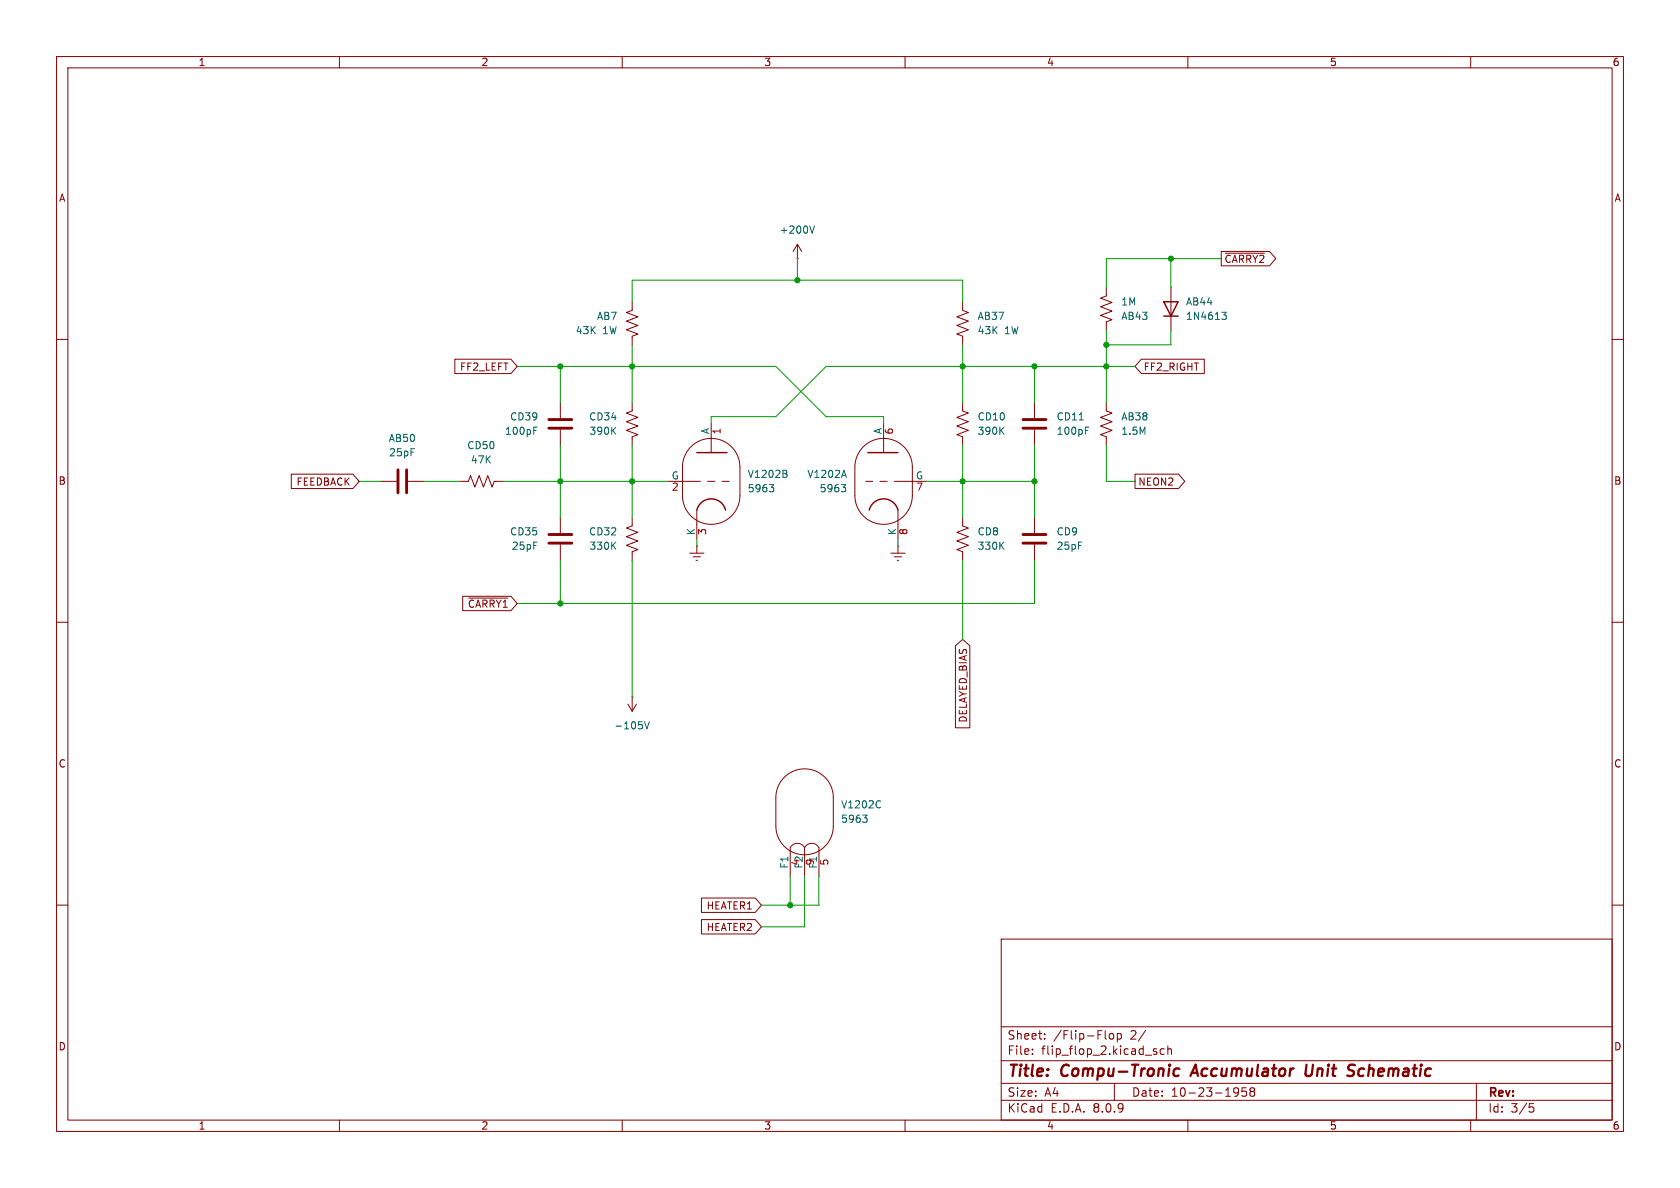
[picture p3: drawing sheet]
(kicad_sch
 (version 20231120)
 (generator "eeschema")
 (generator_version "8.0")
 (paper "A4")
 (title_block
  (title "Compu-Tronic Accumulator Unit Schematic")
  (date "10-23-1958"))
 (lib_symbols
  (symbol "Device:C"
   (pin_numbers hide)
   (pin_names
    (offset 0.254)) (exclude_from_sim no) (in_bom yes) (on_board yes)
   (property "Reference" "C" (at 0.635 2.54 0) (effects (font (size 1.27 1.27)) (justify left)))
   (property "Value" "C" (at 0.635 -2.54 0) (effects (font (size 1.27 1.27)) (justify left)))
   (property "Footprint" "" (at 0.9652 -3.81 0) (effects (font (size 1.27 1.27)) (hide yes)))
   (property "Datasheet" "~" (at 0 0 0) (effects (font (size 1.27 1.27)) (hide yes)))
   (property "Description" "Unpolarized capacitor" (at 0 0 0) (effects (font (size 1.27 1.27)) (hide yes)))
   (symbol "C_0_1"
    (polyline (pts (xy -2.032 -0.762) (xy 2.032 -0.762)) (stroke (width 0.508) (type default)) (fill (type none)))
    (polyline (pts (xy -2.032 0.762) (xy 2.032 0.762)) (stroke (width 0.508) (type default)) (fill (type none))))
   (symbol "C_1_1"
    (pin passive line (at 0 3.81 270) (length 2.794) (name "~" (effects (font (size 1.27 1.27)))) (number "1" (effects (font (size 1.27 1.27)))))
    (pin passive line (at 0 -3.81 90) (length 2.794) (name "~" (effects (font (size 1.27 1.27)))) (number "2" (effects (font (size 1.27 1.27)))))))
  (symbol "Device:D"
   (pin_numbers hide)
   (pin_names
    (offset 1.016) hide) (exclude_from_sim no) (in_bom yes) (on_board yes)
   (property "Reference" "D" (at 0 2.54 0) (effects (font (size 1.27 1.27))))
   (property "Value" "D" (at 0 -2.54 0) (effects (font (size 1.27 1.27))))
   (property "Footprint" "" (at 0 0 0) (effects (font (size 1.27 1.27)) (hide yes)))
   (property "Datasheet" "~" (at 0 0 0) (effects (font (size 1.27 1.27)) (hide yes)))
   (property "Description" "Diode" (at 0 0 0) (effects (font (size 1.27 1.27)) (hide yes)))
   (property "Sim.Device" "D" (at 0 0 0) (effects (font (size 1.27 1.27)) (hide yes)))
   (property "Sim.Pins" "1=K 2=A" (at 0 0 0) (effects (font (size 1.27 1.27)) (hide yes)))
   (symbol "D_0_1"
    (polyline (pts (xy -1.27 1.27) (xy -1.27 -1.27)) (stroke (width 0.254) (type default)) (fill (type none)))
    (polyline (pts (xy 1.27 0) (xy -1.27 0)) (stroke (width 0) (type default)) (fill (type none)))
    (polyline (pts (xy 1.27 1.27) (xy 1.27 -1.27) (xy -1.27 0) (xy 1.27 1.27)) (stroke (width 0.254) (type default)) (fill (type none))))
   (symbol "D_1_1"
    (pin passive line (at -3.81 0 0) (length 2.54) (name "K" (effects (font (size 1.27 1.27)))) (number "1" (effects (font (size 1.27 1.27)))))
    (pin passive line (at 3.81 0 180) (length 2.54) (name "A" (effects (font (size 1.27 1.27)))) (number "2" (effects (font (size 1.27 1.27)))))))
  (symbol "Device:R_US"
   (pin_numbers hide)
   (pin_names
    (offset 0)) (exclude_from_sim no) (in_bom yes) (on_board yes)
   (property "Reference" "R" (at 2.54 0 90) (effects (font (size 1.27 1.27))))
   (property "Value" "R_US" (at -2.54 0 90) (effects (font (size 1.27 1.27))))
   (property "Footprint" "" (at 1.016 -0.254 90) (effects (font (size 1.27 1.27)) (hide yes)))
   (property "Datasheet" "~" (at 0 0 0) (effects (font (size 1.27 1.27)) (hide yes)))
   (property "Description" "Resistor, US symbol" (at 0 0 0) (effects (font (size 1.27 1.27)) (hide yes)))
   (symbol "R_US_0_1"
    (polyline (pts (xy 0 -2.286) (xy 0 -2.54)) (stroke (width 0) (type default)) (fill (type none)))
    (polyline (pts (xy 0 2.286) (xy 0 2.54)) (stroke (width 0) (type default)) (fill (type none)))
    (polyline (pts (xy 0 -0.762) (xy 1.016 -1.143) (xy 0 -1.524) (xy -1.016 -1.905) (xy 0 -2.286)) (stroke (width 0) (type default)) (fill (type none)))
    (polyline (pts (xy 0 0.762) (xy 1.016 0.381) (xy 0 0) (xy -1.016 -0.381) (xy 0 -0.762)) (stroke (width 0) (type default)) (fill (type none)))
    (polyline (pts (xy 0 2.286) (xy 1.016 1.905) (xy 0 1.524) (xy -1.016 1.143) (xy 0 0.762)) (stroke (width 0) (type default)) (fill (type none))))
   (symbol "R_US_1_1"
    (pin passive line (at 0 3.81 270) (length 1.27) (name "~" (effects (font (size 1.27 1.27)))) (number "1" (effects (font (size 1.27 1.27)))))
    (pin passive line (at 0 -3.81 90) (length 1.27) (name "~" (effects (font (size 1.27 1.27)))) (number "2" (effects (font (size 1.27 1.27)))))))
  (symbol "Valve:ECC81"
   (pin_names
    (offset 0)) (exclude_from_sim no) (in_bom yes) (on_board yes)
   (property "Reference" "U" (at 3.302 7.874 0) (effects (font (size 1.27 1.27))))
   (property "Value" "ECC81" (at 8.89 -7.62 0) (effects (font (size 1.27 1.27))))
   (property "Footprint" "Valve:Valve_Noval_P" (at 6.858 -10.16 0) (effects (font (size 1.27 1.27)) (hide yes)))
   (property "Datasheet" "http://www.r-type.org/pdfs/ecc81.pdf" (at 0 0 0) (effects (font (size 1.27 1.27)) (hide yes)))
   (property "Description" "double triode" (at 0 0 0) (effects (font (size 1.27 1.27)) (hide yes)))
   (property "ki_locked" "" (at 0 0 0) (effects (font (size 1.27 1.27))))
   (symbol "ECC81_0_1"
    (arc (start -5.08 -2.54) (mid 0 -7.5979) (end 5.08 -2.54) (stroke (width 0) (type default)) (fill (type none)))
    (polyline (pts (xy 5.08 2.54) (xy 5.08 -2.54)) (stroke (width 0) (type default)) (fill (type none)))
    (polyline (pts (xy -5.08 2.54) (xy -5.08 -2.54) (xy -5.08 -2.54)) (stroke (width 0) (type default)) (fill (type none)))
    (arc (start 5.08 2.54) (mid 0 7.5979) (end -5.08 2.54) (stroke (width 0) (type default)) (fill (type none))))
   (symbol "ECC81_1_0"
    (polyline (pts (xy -2.54 -5.08) (xy -2.54 -7.62)) (stroke (width 0) (type default)) (fill (type none)))
    (polyline (pts (xy 0 5.08) (xy 0 7.62)) (stroke (width 0) (type default)) (fill (type none))))
   (symbol "ECC81_1_1"
    (polyline (pts (xy -5.08 0) (xy -3.175 0)) (stroke (width 0) (type default)) (fill (type none)))
    (polyline (pts (xy -1.905 0) (xy -3.175 0)) (stroke (width 0.1524) (type default)) (fill (type none)))
    (polyline (pts (xy -0.635 0) (xy 0.635 0)) (stroke (width 0.1524) (type default)) (fill (type none)))
    (polyline (pts (xy 1.905 0) (xy 3.175 0)) (stroke (width 0.1524) (type default)) (fill (type none)))
    (polyline (pts (xy -2.54 5.08) (xy 2.794 5.08) (xy 2.794 5.08)) (stroke (width 0.254) (type default)) (fill (type none)))
    (arc (start 2.54 -5.08) (mid 0 -3.0968) (end -2.54 -5.08) (stroke (width 0.254) (type default)) (fill (type none)))
    (pin output line (at 0 10.16 270) (length 2.54) (name "A" (effects (font (size 1.27 1.27)))) (number "6" (effects (font (size 1.27 1.27)))))
    (pin input line (at -7.62 0 0) (length 2.54) (name "G" (effects (font (size 1.27 1.27)))) (number "7" (effects (font (size 1.27 1.27)))))
    (pin bidirectional line (at -2.54 -10.16 90) (length 2.54) (name "K" (effects (font (size 1.27 1.27)))) (number "8" (effects (font (size 1.27 1.27))))))
   (symbol "ECC81_2_0"
    (polyline (pts (xy -2.54 -5.08) (xy -2.54 -7.62)) (stroke (width 0) (type default)) (fill (type none)))
    (polyline (pts (xy 0 5.08) (xy 0 7.62)) (stroke (width 0) (type default)) (fill (type none))))
   (symbol "ECC81_2_1"
    (polyline (pts (xy -5.08 0) (xy -3.175 0)) (stroke (width 0) (type default)) (fill (type none)))
    (polyline (pts (xy -1.905 0) (xy -3.175 0)) (stroke (width 0.1524) (type default)) (fill (type none)))
    (polyline (pts (xy -0.635 0) (xy 0.635 0)) (stroke (width 0.1524) (type default)) (fill (type none)))
    (polyline (pts (xy 1.905 0) (xy 3.175 0)) (stroke (width 0.1524) (type default)) (fill (type none)))
    (polyline (pts (xy -2.54 5.08) (xy 2.794 5.08) (xy 2.794 5.08)) (stroke (width 0.254) (type default)) (fill (type none)))
    (arc (start 2.54 -5.08) (mid 0 -3.0968) (end -2.54 -5.08) (stroke (width 0.254) (type default)) (fill (type none)))
    (pin output line (at 0 10.16 270) (length 2.54) (name "A" (effects (font (size 1.27 1.27)))) (number "1" (effects (font (size 1.27 1.27)))))
    (pin input line (at -7.62 0 0) (length 2.54) (name "G" (effects (font (size 1.27 1.27)))) (number "2" (effects (font (size 1.27 1.27)))))
    (pin bidirectional line (at -2.54 -10.16 90) (length 2.54) (name "K" (effects (font (size 1.27 1.27)))) (number "3" (effects (font (size 1.27 1.27))))))
   (symbol "ECC81_3_1"
    (arc (start 0 -6.35) (mid -1.27 -5.5651) (end -2.54 -6.35) (stroke (width 0) (type default)) (fill (type none)))
    (arc (start 2.54 -6.35) (mid 1.27 -5.5651) (end 0 -6.35) (stroke (width 0) (type default)) (fill (type none)))
    (pin power_in line (at -2.54 -11.43 90) (length 5.08) (name "F1" (effects (font (size 1.27 1.27)))) (number "4" (effects (font (size 1.27 1.27)))))
    (pin power_in line (at 2.54 -11.43 90) (length 5.08) (name "F1" (effects (font (size 1.27 1.27)))) (number "5" (effects (font (size 1.27 1.27)))))
    (pin power_in line (at 0 -11.43 90) (length 5.08) (name "F2" (effects (font (size 1.27 1.27)))) (number "9" (effects (font (size 1.27 1.27)))))))
  (symbol "power:Earth"
   (power)
   (pin_numbers hide)
   (pin_names
    (offset 0) hide) (exclude_from_sim no) (in_bom yes) (on_board yes)
   (property "Reference" "#PWR" (at 0 -6.35 0) (effects (font (size 1.27 1.27)) (hide yes)))
   (property "Value" "Earth" (at 0 -3.81 0) (effects (font (size 1.27 1.27))))
   (property "Footprint" "" (at 0 0 0) (effects (font (size 1.27 1.27)) (hide yes)))
   (property "Datasheet" "~" (at 0 0 0) (effects (font (size 1.27 1.27)) (hide yes)))
   (property "Description" "Power symbol creates a global label with name \"Earth\"" (at 0 0 0) (effects (font (size 1.27 1.27)) (hide yes)))
   (symbol "Earth_0_1"
    (polyline (pts (xy -0.635 -1.905) (xy 0.635 -1.905)) (stroke (width 0) (type default)) (fill (type none)))
    (polyline (pts (xy -0.127 -2.54) (xy 0.127 -2.54)) (stroke (width 0) (type default)) (fill (type none)))
    (polyline (pts (xy 0 -1.27) (xy 0 0)) (stroke (width 0) (type default)) (fill (type none)))
    (polyline (pts (xy 1.27 -1.27) (xy -1.27 -1.27)) (stroke (width 0) (type default)) (fill (type none))))
   (symbol "Earth_1_1"
    (pin power_in line (at 0 0 270) (length 0) (name "~" (effects (font (size 1.27 1.27)))) (number "1" (effects (font (size 1.27 1.27)))))))
  (symbol "power:VCCQ"
   (power)
   (pin_numbers hide)
   (pin_names
    (offset 0) hide) (exclude_from_sim no) (in_bom yes) (on_board yes)
   (property "Reference" "#PWR" (at 0 -3.81 0) (effects (font (size 1.27 1.27)) (hide yes)))
   (property "Value" "VCCQ" (at 0 3.556 0) (effects (font (size 1.27 1.27))))
   (property "Footprint" "" (at 0 0 0) (effects (font (size 1.27 1.27)) (hide yes)))
   (property "Datasheet" "" (at 0 0 0) (effects (font (size 1.27 1.27)) (hide yes)))
   (property "Description" "Power symbol creates a global label with name \"VCCQ\"" (at 0 0 0) (effects (font (size 1.27 1.27)) (hide yes)))
   (symbol "VCCQ_0_1"
    (polyline (pts (xy -0.762 1.27) (xy 0 2.54)) (stroke (width 0) (type default)) (fill (type none)))
    (polyline (pts (xy 0 0) (xy 0 2.54)) (stroke (width 0) (type default)) (fill (type none)))
    (polyline (pts (xy 0 2.54) (xy 0.762 1.27)) (stroke (width 0) (type default)) (fill (type none))))
   (symbol "VCCQ_1_1"
    (pin power_in line (at 0 0 90) (length 0) (name "~" (effects (font (size 1.27 1.27)))) (number "1" (effects (font (size 1.27 1.27)))))))
  (symbol "power:VD"
   (power)
   (pin_numbers hide)
   (pin_names
    (offset 0) hide) (exclude_from_sim no) (in_bom yes) (on_board yes)
   (property "Reference" "#PWR" (at 0 -3.81 0) (effects (font (size 1.27 1.27)) (hide yes)))
   (property "Value" "VD" (at 0 3.556 0) (effects (font (size 1.27 1.27))))
   (property "Footprint" "" (at 0 0 0) (effects (font (size 1.27 1.27)) (hide yes)))
   (property "Datasheet" "" (at 0 0 0) (effects (font (size 1.27 1.27)) (hide yes)))
   (property "Description" "Power symbol creates a global label with name \"VD\"" (at 0 0 0) (effects (font (size 1.27 1.27)) (hide yes)))
   (symbol "VD_0_1"
    (polyline (pts (xy -0.762 1.27) (xy 0 2.54)) (stroke (width 0) (type default)) (fill (type none)))
    (polyline (pts (xy 0 0) (xy 0 2.54)) (stroke (width 0) (type default)) (fill (type none)))
    (polyline (pts (xy 0 2.54) (xy 0.762 1.27)) (stroke (width 0) (type default)) (fill (type none))))
   (symbol "VD_1_1"
    (pin power_in line (at 0 0 90) (length 0) (name "~" (effects (font (size 1.27 1.27)))) (number "1" (effects (font (size 1.27 1.27))))))))
 (junction
  (at 139.7 160.02)
  (diameter 0)
  (color 0 0 0 0))
 (junction
  (at 99.06 106.68)
  (diameter 0)
  (color 0 0 0 0))
 (junction
  (at 99.06 85.09)
  (diameter 0)
  (color 0 0 0 0))
 (junction
  (at 111.76 85.09)
  (diameter 0)
  (color 0 0 0 0))
 (junction
  (at 182.88 85.09)
  (diameter 0)
  (color 0 0 0 0))
 (junction
  (at 195.58 60.96)
  (diameter 0)
  (color 0 0 0 0))
 (junction
  (at 207.01 45.72)
  (diameter 0)
  (color 0 0 0 0))
 (junction
  (at 182.88 64.77)
  (diameter 0)
  (color 0 0 0 0))
 (junction
  (at 140.97 49.53)
  (diameter 0)
  (color 0 0 0 0))
 (junction
  (at 170.18 85.09)
  (diameter 0)
  (color 0 0 0 0))
 (junction
  (at 99.06 64.77)
  (diameter 0)
  (color 0 0 0 0))
 (junction
  (at 195.58 64.77)
  (diameter 0)
  (color 0 0 0 0))
 (junction
  (at 170.18 64.77)
  (diameter 0)
  (color 0 0 0 0))
 (junction
  (at 111.76 64.77)
  (diameter 0)
  (color 0 0 0 0))
 (wire
  (pts (xy 195.58 64.77) (xy 195.58 71.12))
  (stroke (width 0) (type default)))
 (wire
  (pts (xy 200.66 64.77) (xy 195.58 64.77))
  (stroke (width 0) (type default)))
 (wire
  (pts (xy 111.76 85.09) (xy 111.76 91.44))
  (stroke (width 0) (type default)))
 (wire
  (pts (xy 99.06 91.44) (xy 99.06 85.09))
  (stroke (width 0) (type default)))
 (wire
  (pts (xy 134.62 163.83) (xy 142.24 163.83))
  (stroke (width 0) (type default)))
 (wire
  (pts (xy 146.05 73.66) (xy 156.21 73.66))
  (stroke (width 0) (type default)))
 (wire
  (pts (xy 158.75 96.52) (xy 158.75 95.25))
  (stroke (width 0) (type default)))
 (wire
  (pts (xy 207.01 45.72) (xy 207.01 50.8))
  (stroke (width 0) (type default)))
 (wire
  (pts (xy 99.06 106.68) (xy 182.88 106.68))
  (stroke (width 0) (type default)))
 (wire
  (pts (xy 99.06 99.06) (xy 99.06 106.68))
  (stroke (width 0) (type default)))
 (wire
  (pts (xy 207.01 58.42) (xy 207.01 60.96))
  (stroke (width 0) (type default)))
 (wire
  (pts (xy 144.78 160.02) (xy 144.78 154.94))
  (stroke (width 0) (type default)))
 (wire
  (pts (xy 170.18 85.09) (xy 170.18 78.74))
  (stroke (width 0) (type default)))
 (wire
  (pts (xy 195.58 64.77) (xy 195.58 60.96))
  (stroke (width 0) (type default)))
 (wire
  (pts (xy 134.62 160.02) (xy 139.7 160.02))
  (stroke (width 0) (type default)))
 (wire
  (pts (xy 111.76 49.53) (xy 140.97 49.53))
  (stroke (width 0) (type default)))
 (wire
  (pts (xy 140.97 45.72) (xy 140.97 49.53))
  (stroke (width 0) (type default)))
 (wire
  (pts (xy 170.18 64.77) (xy 170.18 71.12))
  (stroke (width 0) (type default)))
 (wire
  (pts (xy 182.88 64.77) (xy 170.434 64.77))
  (stroke (width 0) (type default)))
 (wire
  (pts (xy 111.76 64.77) (xy 137.16 64.77))
  (stroke (width 0) (type default)))
 (wire
  (pts (xy 125.73 73.66) (xy 125.73 74.93))
  (stroke (width 0) (type default)))
 (wire
  (pts (xy 195.58 85.09) (xy 195.58 78.74))
  (stroke (width 0) (type default)))
 (wire
  (pts (xy 146.05 64.77) (xy 137.16 73.66))
  (stroke (width 0) (type default)))
 (wire
  (pts (xy 88.9 85.09) (xy 99.06 85.09))
  (stroke (width 0) (type default)))
 (wire
  (pts (xy 123.19 96.52) (xy 123.19 95.25))
  (stroke (width 0) (type default)))
 (wire
  (pts (xy 195.58 60.96) (xy 195.58 58.42))
  (stroke (width 0) (type default)))
 (wire
  (pts (xy 99.06 71.12) (xy 99.06 64.77))
  (stroke (width 0) (type default)))
 (wire
  (pts (xy 111.76 49.53) (xy 111.76 53.34))
  (stroke (width 0) (type default)))
 (wire
  (pts (xy 99.06 64.77) (xy 111.76 64.77))
  (stroke (width 0) (type default)))
 (wire
  (pts (xy 99.06 85.09) (xy 111.76 85.09))
  (stroke (width 0) (type default)))
 (wire
  (pts (xy 139.7 160.02) (xy 144.78 160.02))
  (stroke (width 0) (type default)))
 (wire
  (pts (xy 111.76 64.77) (xy 111.76 71.12))
  (stroke (width 0) (type default)))
 (wire
  (pts (xy 118.11 85.09) (xy 111.76 85.09))
  (stroke (width 0) (type default)))
 (wire
  (pts (xy 182.88 85.09) (xy 170.434 85.09))
  (stroke (width 0) (type default)))
 (wire
  (pts (xy 170.18 49.53) (xy 170.18 53.34))
  (stroke (width 0) (type default)))
 (wire
  (pts (xy 182.88 91.44) (xy 182.88 85.09))
  (stroke (width 0) (type default)))
 (wire
  (pts (xy 156.21 73.66) (xy 156.21 74.93))
  (stroke (width 0) (type default)))
 (wire
  (pts (xy 182.88 106.68) (xy 182.88 99.06))
  (stroke (width 0) (type default)))
 (wire
  (pts (xy 111.76 99.06) (xy 111.76 123.19))
  (stroke (width 0) (type default)))
 (wire
  (pts (xy 170.18 85.09) (xy 170.18 91.44))
  (stroke (width 0) (type default)))
 (wire
  (pts (xy 74.93 85.09) (xy 81.28 85.09))
  (stroke (width 0) (type default)))
 (wire
  (pts (xy 63.5 85.09) (xy 67.31 85.09))
  (stroke (width 0) (type default)))
 (wire
  (pts (xy 182.88 71.12) (xy 182.88 64.77))
  (stroke (width 0) (type default)))
 (wire
  (pts (xy 170.18 99.06) (xy 170.18 113.03))
  (stroke (width 0) (type default)))
 (wire
  (pts (xy 137.16 64.77) (xy 146.05 73.66))
  (stroke (width 0) (type default)))
 (wire
  (pts (xy 111.76 60.96) (xy 111.76 64.77))
  (stroke (width 0) (type default)))
 (wire
  (pts (xy 200.66 85.09) (xy 195.58 85.09))
  (stroke (width 0) (type default)))
 (wire
  (pts (xy 182.88 64.77) (xy 195.58 64.77))
  (stroke (width 0) (type default)))
 (wire
  (pts (xy 99.06 78.74) (xy 99.06 85.09))
  (stroke (width 0) (type default)))
 (wire
  (pts (xy 207.01 45.72) (xy 195.58 45.72))
  (stroke (width 0) (type default)))
 (wire
  (pts (xy 170.18 60.96) (xy 170.18 64.77))
  (stroke (width 0) (type default)))
 (wire
  (pts (xy 207.01 60.96) (xy 195.58 60.96))
  (stroke (width 0) (type default)))
 (wire
  (pts (xy 163.83 85.09) (xy 170.18 85.09))
  (stroke (width 0) (type default)))
 (wire
  (pts (xy 146.05 64.77) (xy 170.18 64.77))
  (stroke (width 0) (type default)))
 (wire
  (pts (xy 91.44 106.68) (xy 99.06 106.68))
  (stroke (width 0) (type default)))
 (wire
  (pts (xy 182.88 78.74) (xy 182.88 85.09))
  (stroke (width 0) (type default)))
 (wire
  (pts (xy 215.9 45.72) (xy 207.01 45.72))
  (stroke (width 0) (type default)))
 (wire
  (pts (xy 195.58 45.72) (xy 195.58 50.8))
  (stroke (width 0) (type default)))
 (wire
  (pts (xy 111.76 85.09) (xy 111.76 78.74))
  (stroke (width 0) (type default)))
 (wire
  (pts (xy 137.16 73.66) (xy 125.73 73.66))
  (stroke (width 0) (type default)))
 (wire
  (pts (xy 91.44 64.77) (xy 99.06 64.77))
  (stroke (width 0) (type default)))
 (wire
  (pts (xy 140.97 49.53) (xy 170.18 49.53))
  (stroke (width 0) (type default)))
 (wire
  (pts (xy 142.24 163.83) (xy 142.24 154.94))
  (stroke (width 0) (type default)))
 (wire
  (pts (xy 139.7 154.94) (xy 139.7 160.02))
  (stroke (width 0) (type default)))
 (global_label "~{CARRY2}"
  (shape output)
  (at 215.9 45.72 0)
  (fields_autoplaced yes)
  (effects (font (size 1.27 1.27)) (justify left))
  (property "Intersheetrefs" "${INTERSHEET_REFS}" (at 226.0819 45.72 0) (effects (font (size 1.27 1.27)) (justify left) (hide yes))))
 (global_label "HEATER2"
  (shape input)
  (at 134.62 163.83 180)
  (fields_autoplaced yes)
  (effects (font (size 1.27 1.27)) (justify right))
  (property "Intersheetrefs" "${INTERSHEET_REFS}" (at 123.4706 163.83 0) (effects (font (size 1.27 1.27)) (justify right) (hide yes))))
 (global_label "FEEDBACK"
  (shape input)
  (at 63.5 85.09 180)
  (fields_autoplaced yes)
  (effects (font (size 1.27 1.27)) (justify right))
  (property "Intersheetrefs" "${INTERSHEET_REFS}" (at 50.9596 85.09 0) (effects (font (size 1.27 1.27)) (justify right) (hide yes))))
 (global_label "~{CARRY1}"
  (shape input)
  (at 91.44 106.68 180)
  (fields_autoplaced yes)
  (effects (font (size 1.27 1.27)) (justify right))
  (property "Intersheetrefs" "${INTERSHEET_REFS}" (at 81.2581 106.68 0) (effects (font (size 1.27 1.27)) (justify right) (hide yes))))
 (global_label "FF2_LEFT"
  (shape input)
  (at 91.44 64.77 180)
  (fields_autoplaced yes)
  (effects (font (size 1.27 1.27)) (justify right))
  (property "Intersheetrefs" "${INTERSHEET_REFS}" (at 79.8672 64.77 0) (effects (font (size 1.27 1.27)) (justify right) (hide yes))))
 (global_label "NEON2"
  (shape output)
  (at 200.66 85.09 0)
  (fields_autoplaced yes)
  (effects (font (size 1.27 1.27)) (justify left))
  (property "Intersheetrefs" "${INTERSHEET_REFS}" (at 209.9952 85.09 0) (effects (font (size 1.27 1.27)) (justify left) (hide yes))))
 (global_label "DELAYED_BIAS"
  (shape input)
  (at 170.18 113.03 270)
  (fields_autoplaced yes)
  (effects (font (size 1.27 1.27)) (justify right))
  (property "Intersheetrefs" "${INTERSHEET_REFS}" (at 170.18 129.199 90) (effects (font (size 1.27 1.27)) (justify right) (hide yes))))
 (global_label "HEATER1"
  (shape input)
  (at 134.62 160.02 180)
  (fields_autoplaced yes)
  (effects (font (size 1.27 1.27)) (justify right))
  (property "Intersheetrefs" "${INTERSHEET_REFS}" (at 123.4706 160.02 0) (effects (font (size 1.27 1.27)) (justify right) (hide yes))))
 (global_label "FF2_RIGHT"
  (shape input)
  (at 200.66 64.77 0)
  (fields_autoplaced yes)
  (effects (font (size 1.27 1.27)) (justify left))
  (property "Intersheetrefs" "${INTERSHEET_REFS}" (at 213.4424 64.77 0) (effects (font (size 1.27 1.27)) (justify left) (hide yes))))
 (symbol
  (lib_id "Device:R_US")
  (at 111.76 57.15 0)
  (mirror y)
  (unit 1)
  (exclude_from_sim no)
  (in_bom yes)
  (on_board yes)
  (dnp no)
  (property "Reference" "AB7" (at 109.22 55.8799 0) (effects (font (size 1.27 1.27)) (justify left)))
  (property "Value" "43K 1W" (at 109.22 58.4199 0) (effects (font (size 1.27 1.27)) (justify left)))
  (property "Footprint" "" (at 110.744 57.404 90) (effects (font (size 1.27 1.27)) (hide yes)))
  (property "Datasheet" "~" (at 111.76 57.15 0) (effects (font (size 1.27 1.27)) (hide yes)))
  (property "Description" "Resistor, US symbol" (at 111.76 57.15 0) (effects (font (size 1.27 1.27)) (hide yes)))
  (pin "1")
  (pin "2"))
 (symbol
  (lib_id "Device:C")
  (at 71.12 85.09 90)
  (unit 1)
  (exclude_from_sim no)
  (in_bom yes)
  (on_board yes)
  (dnp no)
  (fields_autoplaced yes)
  (property "Reference" "AB50" (at 71.12 77.47 90) (effects (font (size 1.27 1.27))))
  (property "Value" "25pF" (at 71.12 80.01 90) (effects (font (size 1.27 1.27))))
  (property "Footprint" "" (at 74.93 84.1248 0) (effects (font (size 1.27 1.27)) (hide yes)))
  (property "Datasheet" "~" (at 71.12 85.09 0) (effects (font (size 1.27 1.27)) (hide yes)))
  (property "Description" "Unpolarized capacitor" (at 71.12 85.09 0) (effects (font (size 1.27 1.27)) (hide yes)))
  (pin "2")
  (pin "1"))
 (symbol
  (lib_id "Device:R_US")
  (at 170.18 74.93 0)
  (unit 1)
  (exclude_from_sim no)
  (in_bom yes)
  (on_board yes)
  (dnp no)
  (property "Reference" "CD10" (at 172.72 73.6599 0) (effects (font (size 1.27 1.27)) (justify left)))
  (property "Value" "390K" (at 172.72 76.1999 0) (effects (font (size 1.27 1.27)) (justify left)))
  (property "Footprint" "" (at 171.196 75.184 90) (effects (font (size 1.27 1.27)) (hide yes)))
  (property "Datasheet" "~" (at 170.18 74.93 0) (effects (font (size 1.27 1.27)) (hide yes)))
  (property "Description" "Resistor, US symbol" (at 170.18 74.93 0) (effects (font (size 1.27 1.27)) (hide yes)))
  (pin "1")
  (pin "2"))
 (symbol
  (lib_id "Device:R_US")
  (at 111.76 74.93 0)
  (mirror y)
  (unit 1)
  (exclude_from_sim no)
  (in_bom yes)
  (on_board yes)
  (dnp no)
  (property "Reference" "CD34" (at 109.22 73.6599 0) (effects (font (size 1.27 1.27)) (justify left)))
  (property "Value" "390K" (at 109.22 76.1999 0) (effects (font (size 1.27 1.27)) (justify left)))
  (property "Footprint" "" (at 110.744 75.184 90) (effects (font (size 1.27 1.27)) (hide yes)))
  (property "Datasheet" "~" (at 111.76 74.93 0) (effects (font (size 1.27 1.27)) (hide yes)))
  (property "Description" "Resistor, US symbol" (at 111.76 74.93 0) (effects (font (size 1.27 1.27)) (hide yes)))
  (pin "1")
  (pin "2"))
 (symbol
  (lib_id "power:VCCQ")
  (at 140.97 45.72 0)
  (unit 1)
  (exclude_from_sim no)
  (in_bom yes)
  (on_board yes)
  (dnp no)
  (fields_autoplaced yes)
  (property "Reference" "#PWR8" (at 140.97 49.53 0) (effects (font (size 1.27 1.27)) (hide yes)))
  (property "Value" "+200V" (at 140.97 40.64 0) (effects (font (size 1.27 1.27))))
  (property "Footprint" "" (at 140.97 45.72 0) (effects (font (size 1.27 1.27)) (hide yes)))
  (property "Datasheet" "" (at 140.97 45.72 0) (effects (font (size 1.27 1.27)) (hide yes)))
  (property "Description" "Power symbol creates a global label with name \"VCCQ\"" (at 140.97 45.72 0) (effects (font (size 1.27 1.27)) (hide yes)))
  (pin "1"))
 (symbol
  (lib_id "Device:C")
  (at 99.06 95.25 0)
  (mirror y)
  (unit 1)
  (exclude_from_sim no)
  (in_bom yes)
  (on_board yes)
  (dnp no)
  (property "Reference" "CD35" (at 95.25 93.9799 0) (effects (font (size 1.27 1.27)) (justify left)))
  (property "Value" "25pF" (at 95.25 96.5199 0) (effects (font (size 1.27 1.27)) (justify left)))
  (property "Footprint" "" (at 98.0948 99.06 0) (effects (font (size 1.27 1.27)) (hide yes)))
  (property "Datasheet" "~" (at 99.06 95.25 0) (effects (font (size 1.27 1.27)) (hide yes)))
  (property "Description" "Unpolarized capacitor" (at 99.06 95.25 0) (effects (font (size 1.27 1.27)) (hide yes)))
  (pin "2")
  (pin "1"))
 (symbol
  (lib_id "Valve:ECC81")
  (at 156.21 85.09 0)
  (mirror y)
  (unit 1)
  (exclude_from_sim no)
  (in_bom yes)
  (on_board yes)
  (dnp no)
  (property "Reference" "V1202" (at 149.86 83.8199 0) (effects (font (size 1.27 1.27)) (justify left)))
  (property "Value" "5963" (at 149.86 86.3599 0) (effects (font (size 1.27 1.27)) (justify left)))
  (property "Footprint" "Valve:Valve_Noval_P" (at 149.352 95.25 0) (effects (font (size 1.27 1.27)) (hide yes)))
  (property "Datasheet" "http://www.r-type.org/pdfs/ecc81.pdf" (at 156.21 85.09 0) (effects (font (size 1.27 1.27)) (hide yes)))
  (property "Description" "double triode" (at 156.21 85.09 0) (effects (font (size 1.27 1.27)) (hide yes)))
  (pin "5")
  (pin "7")
  (pin "3")
  (pin "8")
  (pin "1")
  (pin "9")
  (pin "4")
  (pin "2")
  (pin "6"))
 (symbol
  (lib_id "Device:C")
  (at 99.06 74.93 0)
  (mirror y)
  (unit 1)
  (exclude_from_sim no)
  (in_bom yes)
  (on_board yes)
  (dnp no)
  (property "Reference" "CD39" (at 95.25 73.6599 0) (effects (font (size 1.27 1.27)) (justify left)))
  (property "Value" "100pF" (at 95.25 76.1999 0) (effects (font (size 1.27 1.27)) (justify left)))
  (property "Footprint" "" (at 98.0948 78.74 0) (effects (font (size 1.27 1.27)) (hide yes)))
  (property "Datasheet" "~" (at 99.06 74.93 0) (effects (font (size 1.27 1.27)) (hide yes)))
  (property "Description" "Unpolarized capacitor" (at 99.06 74.93 0) (effects (font (size 1.27 1.27)) (hide yes)))
  (pin "2")
  (pin "1"))
 (symbol
  (lib_id "Device:R_US")
  (at 111.76 95.25 0)
  (mirror y)
  (unit 1)
  (exclude_from_sim no)
  (in_bom yes)
  (on_board yes)
  (dnp no)
  (property "Reference" "CD32" (at 109.22 93.9799 0) (effects (font (size 1.27 1.27)) (justify left)))
  (property "Value" "330K" (at 109.22 96.5199 0) (effects (font (size 1.27 1.27)) (justify left)))
  (property "Footprint" "" (at 110.744 95.504 90) (effects (font (size 1.27 1.27)) (hide yes)))
  (property "Datasheet" "~" (at 111.76 95.25 0) (effects (font (size 1.27 1.27)) (hide yes)))
  (property "Description" "Resistor, US symbol" (at 111.76 95.25 0) (effects (font (size 1.27 1.27)) (hide yes)))
  (pin "1")
  (pin "2"))
 (symbol
  (lib_id "Device:R_US")
  (at 170.18 95.25 0)
  (unit 1)
  (exclude_from_sim no)
  (in_bom yes)
  (on_board yes)
  (dnp no)
  (property "Reference" "CD8" (at 172.72 93.9799 0) (effects (font (size 1.27 1.27)) (justify left)))
  (property "Value" "330K" (at 172.72 96.5199 0) (effects (font (size 1.27 1.27)) (justify left)))
  (property "Footprint" "" (at 171.196 95.504 90) (effects (font (size 1.27 1.27)) (hide yes)))
  (property "Datasheet" "~" (at 170.18 95.25 0) (effects (font (size 1.27 1.27)) (hide yes)))
  (property "Description" "Resistor, US symbol" (at 170.18 95.25 0) (effects (font (size 1.27 1.27)) (hide yes)))
  (pin "1")
  (pin "2"))
 (symbol
  (lib_id "Device:R_US")
  (at 170.18 57.15 0)
  (unit 1)
  (exclude_from_sim no)
  (in_bom yes)
  (on_board yes)
  (dnp no)
  (property "Reference" "AB37" (at 172.72 55.8799 0) (effects (font (size 1.27 1.27)) (justify left)))
  (property "Value" "43K 1W" (at 172.72 58.4199 0) (effects (font (size 1.27 1.27)) (justify left)))
  (property "Footprint" "" (at 171.196 57.404 90) (effects (font (size 1.27 1.27)) (hide yes)))
  (property "Datasheet" "~" (at 170.18 57.15 0) (effects (font (size 1.27 1.27)) (hide yes)))
  (property "Description" "Resistor, US symbol" (at 170.18 57.15 0) (effects (font (size 1.27 1.27)) (hide yes)))
  (pin "1")
  (pin "2"))
 (symbol
  (lib_id "power:Earth")
  (at 123.19 96.52 0)
  (unit 1)
  (exclude_from_sim no)
  (in_bom yes)
  (on_board yes)
  (dnp no)
  (fields_autoplaced yes)
  (property "Reference" "#PWR2" (at 123.19 102.87 0) (effects (font (size 1.27 1.27)) (hide yes)))
  (property "Value" "Earth" (at 123.19 101.6 0) (effects (font (size 1.27 1.27)) (hide yes)))
  (property "Footprint" "" (at 123.19 96.52 0) (effects (font (size 1.27 1.27)) (hide yes)))
  (property "Datasheet" "~" (at 123.19 96.52 0) (effects (font (size 1.27 1.27)) (hide yes)))
  (property "Description" "Power symbol creates a global label with name \"Earth\"" (at 123.19 96.52 0) (effects (font (size 1.27 1.27)) (hide yes)))
  (pin "1"))
 (symbol
  (lib_id "Device:R_US")
  (at 195.58 74.93 0)
  (unit 1)
  (exclude_from_sim no)
  (in_bom yes)
  (on_board yes)
  (dnp no)
  (property "Reference" "AB38" (at 198.12 73.6599 0) (effects (font (size 1.27 1.27)) (justify left)))
  (property "Value" "1.5M" (at 198.12 76.1999 0) (effects (font (size 1.27 1.27)) (justify left)))
  (property "Footprint" "" (at 196.596 75.184 90) (effects (font (size 1.27 1.27)) (hide yes)))
  (property "Datasheet" "~" (at 195.58 74.93 0) (effects (font (size 1.27 1.27)) (hide yes)))
  (property "Description" "Resistor, US symbol" (at 195.58 74.93 0) (effects (font (size 1.27 1.27)) (hide yes)))
  (pin "1")
  (pin "2"))
 (symbol
  (lib_id "Device:C")
  (at 182.88 95.25 0)
  (unit 1)
  (exclude_from_sim no)
  (in_bom yes)
  (on_board yes)
  (dnp no)
  (property "Reference" "CD9" (at 186.69 93.9799 0) (effects (font (size 1.27 1.27)) (justify left)))
  (property "Value" "25pF" (at 186.69 96.5199 0) (effects (font (size 1.27 1.27)) (justify left)))
  (property "Footprint" "" (at 183.8452 99.06 0) (effects (font (size 1.27 1.27)) (hide yes)))
  (property "Datasheet" "~" (at 182.88 95.25 0) (effects (font (size 1.27 1.27)) (hide yes)))
  (property "Description" "Unpolarized capacitor" (at 182.88 95.25 0) (effects (font (size 1.27 1.27)) (hide yes)))
  (pin "2")
  (pin "1"))
 (symbol
  (lib_id "Valve:ECC81")
  (at 125.73 85.09 0)
  (unit 2)
  (exclude_from_sim no)
  (in_bom yes)
  (on_board yes)
  (dnp no)
  (fields_autoplaced yes)
  (property "Reference" "V1202" (at 132.08 83.8199 0) (effects (font (size 1.27 1.27)) (justify left)))
  (property "Value" "5963" (at 132.08 86.3599 0) (effects (font (size 1.27 1.27)) (justify left)))
  (property "Footprint" "Valve:Valve_Noval_P" (at 132.588 95.25 0) (effects (font (size 1.27 1.27)) (hide yes)))
  (property "Datasheet" "http://www.r-type.org/pdfs/ecc81.pdf" (at 125.73 85.09 0) (effects (font (size 1.27 1.27)) (hide yes)))
  (property "Description" "double triode" (at 125.73 85.09 0) (effects (font (size 1.27 1.27)) (hide yes)))
  (pin "5")
  (pin "7")
  (pin "3")
  (pin "8")
  (pin "1")
  (pin "9")
  (pin "4")
  (pin "2")
  (pin "6"))
 (symbol
  (lib_id "power:Earth")
  (at 158.75 96.52 0)
  (unit 1)
  (exclude_from_sim no)
  (in_bom yes)
  (on_board yes)
  (dnp no)
  (fields_autoplaced yes)
  (property "Reference" "#PWR12" (at 158.75 102.87 0) (effects (font (size 1.27 1.27)) (hide yes)))
  (property "Value" "Earth" (at 158.75 101.6 0) (effects (font (size 1.27 1.27)) (hide yes)))
  (property "Footprint" "" (at 158.75 96.52 0) (effects (font (size 1.27 1.27)) (hide yes)))
  (property "Datasheet" "~" (at 158.75 96.52 0) (effects (font (size 1.27 1.27)) (hide yes)))
  (property "Description" "Power symbol creates a global label with name \"Earth\"" (at 158.75 96.52 0) (effects (font (size 1.27 1.27)) (hide yes)))
  (pin "1"))
 (symbol
  (lib_id "power:VD")
  (at 111.76 123.19 180)
  (unit 1)
  (exclude_from_sim no)
  (in_bom yes)
  (on_board yes)
  (dnp no)
  (fields_autoplaced yes)
  (property "Reference" "#PWR6" (at 111.76 119.38 0) (effects (font (size 1.27 1.27)) (hide yes)))
  (property "Value" "-105V" (at 111.76 128.27 0) (effects (font (size 1.27 1.27))))
  (property "Footprint" "" (at 111.76 123.19 0) (effects (font (size 1.27 1.27)) (hide yes)))
  (property "Datasheet" "" (at 111.76 123.19 0) (effects (font (size 1.27 1.27)) (hide yes)))
  (property "Description" "Power symbol creates a global label with name \"VD\"" (at 111.76 123.19 0) (effects (font (size 1.27 1.27)) (hide yes)))
  (pin "1"))
 (symbol
  (lib_id "Valve:ECC81")
  (at 142.24 143.51 0)
  (unit 3)
  (exclude_from_sim no)
  (in_bom yes)
  (on_board yes)
  (dnp no)
  (fields_autoplaced yes)
  (property "Reference" "V1202" (at 148.59 142.2399 0) (effects (font (size 1.27 1.27)) (justify left)))
  (property "Value" "5963" (at 148.59 144.7799 0) (effects (font (size 1.27 1.27)) (justify left)))
  (property "Footprint" "Valve:Valve_Noval_P" (at 149.098 153.67 0) (effects (font (size 1.27 1.27)) (hide yes)))
  (property "Datasheet" "http://www.r-type.org/pdfs/ecc81.pdf" (at 142.24 143.51 0) (effects (font (size 1.27 1.27)) (hide yes)))
  (property "Description" "double triode" (at 142.24 143.51 0) (effects (font (size 1.27 1.27)) (hide yes)))
  (pin "5")
  (pin "7")
  (pin "3")
  (pin "8")
  (pin "1")
  (pin "9")
  (pin "4")
  (pin "2")
  (pin "6"))
 (symbol
  (lib_id "Device:C")
  (at 182.88 74.93 0)
  (unit 1)
  (exclude_from_sim no)
  (in_bom yes)
  (on_board yes)
  (dnp no)
  (property "Reference" "CD11" (at 186.69 73.6599 0) (effects (font (size 1.27 1.27)) (justify left)))
  (property "Value" "100pF" (at 186.69 76.1999 0) (effects (font (size 1.27 1.27)) (justify left)))
  (property "Footprint" "" (at 183.8452 78.74 0) (effects (font (size 1.27 1.27)) (hide yes)))
  (property "Datasheet" "~" (at 182.88 74.93 0) (effects (font (size 1.27 1.27)) (hide yes)))
  (property "Description" "Unpolarized capacitor" (at 182.88 74.93 0) (effects (font (size 1.27 1.27)) (hide yes)))
  (pin "2")
  (pin "1"))
 (symbol
  (lib_id "Device:D")
  (at 207.01 54.61 90)
  (unit 1)
  (exclude_from_sim no)
  (in_bom yes)
  (on_board yes)
  (dnp no)
  (fields_autoplaced yes)
  (property "Reference" "AB44" (at 209.55 53.3399 90) (effects (font (size 1.27 1.27)) (justify right)))
  (property "Value" "1N4613" (at 209.55 55.8799 90) (effects (font (size 1.27 1.27)) (justify right)))
  (property "Footprint" "" (at 207.01 54.61 0) (effects (font (size 1.27 1.27)) (hide yes)))
  (property "Datasheet" "~" (at 207.01 54.61 0) (effects (font (size 1.27 1.27)) (hide yes)))
  (property "Description" "Diode" (at 207.01 54.61 0) (effects (font (size 1.27 1.27)) (hide yes)))
  (property "Sim.Device" "D" (at 207.01 54.61 0) (effects (font (size 1.27 1.27)) (hide yes)))
  (property "Sim.Pins" "1=K 2=A" (at 207.01 54.61 0) (effects (font (size 1.27 1.27)) (hide yes)))
  (pin "1")
  (pin "2"))
 (symbol
  (lib_id "Device:R_US")
  (at 85.09 85.09 90)
  (unit 1)
  (exclude_from_sim no)
  (in_bom yes)
  (on_board yes)
  (dnp no)
  (fields_autoplaced yes)
  (property "Reference" "CD50" (at 85.09 78.74 90) (effects (font (size 1.27 1.27))))
  (property "Value" "47K" (at 85.09 81.28 90) (effects (font (size 1.27 1.27))))
  (property "Footprint" "" (at 85.344 84.074 90) (effects (font (size 1.27 1.27)) (hide yes)))
  (property "Datasheet" "~" (at 85.09 85.09 0) (effects (font (size 1.27 1.27)) (hide yes)))
  (property "Description" "Resistor, US symbol" (at 85.09 85.09 0) (effects (font (size 1.27 1.27)) (hide yes)))
  (pin "1")
  (pin "2"))
 (symbol
  (lib_id "Device:R_US")
  (at 195.58 54.61 0)
  (mirror x)
  (unit 1)
  (exclude_from_sim no)
  (in_bom yes)
  (on_board yes)
  (dnp no)
  (property "Reference" "AB43" (at 198.12 55.8801 0) (effects (font (size 1.27 1.27)) (justify left)))
  (property "Value" "1M" (at 198.12 53.3401 0) (effects (font (size 1.27 1.27)) (justify left)))
  (property "Footprint" "" (at 196.596 54.356 90) (effects (font (size 1.27 1.27)) (hide yes)))
  (property "Datasheet" "~" (at 195.58 54.61 0) (effects (font (size 1.27 1.27)) (hide yes)))
  (property "Description" "Resistor, US symbol" (at 195.58 54.61 0) (effects (font (size 1.27 1.27)) (hide yes)))
  (pin "1")
  (pin "2")))
